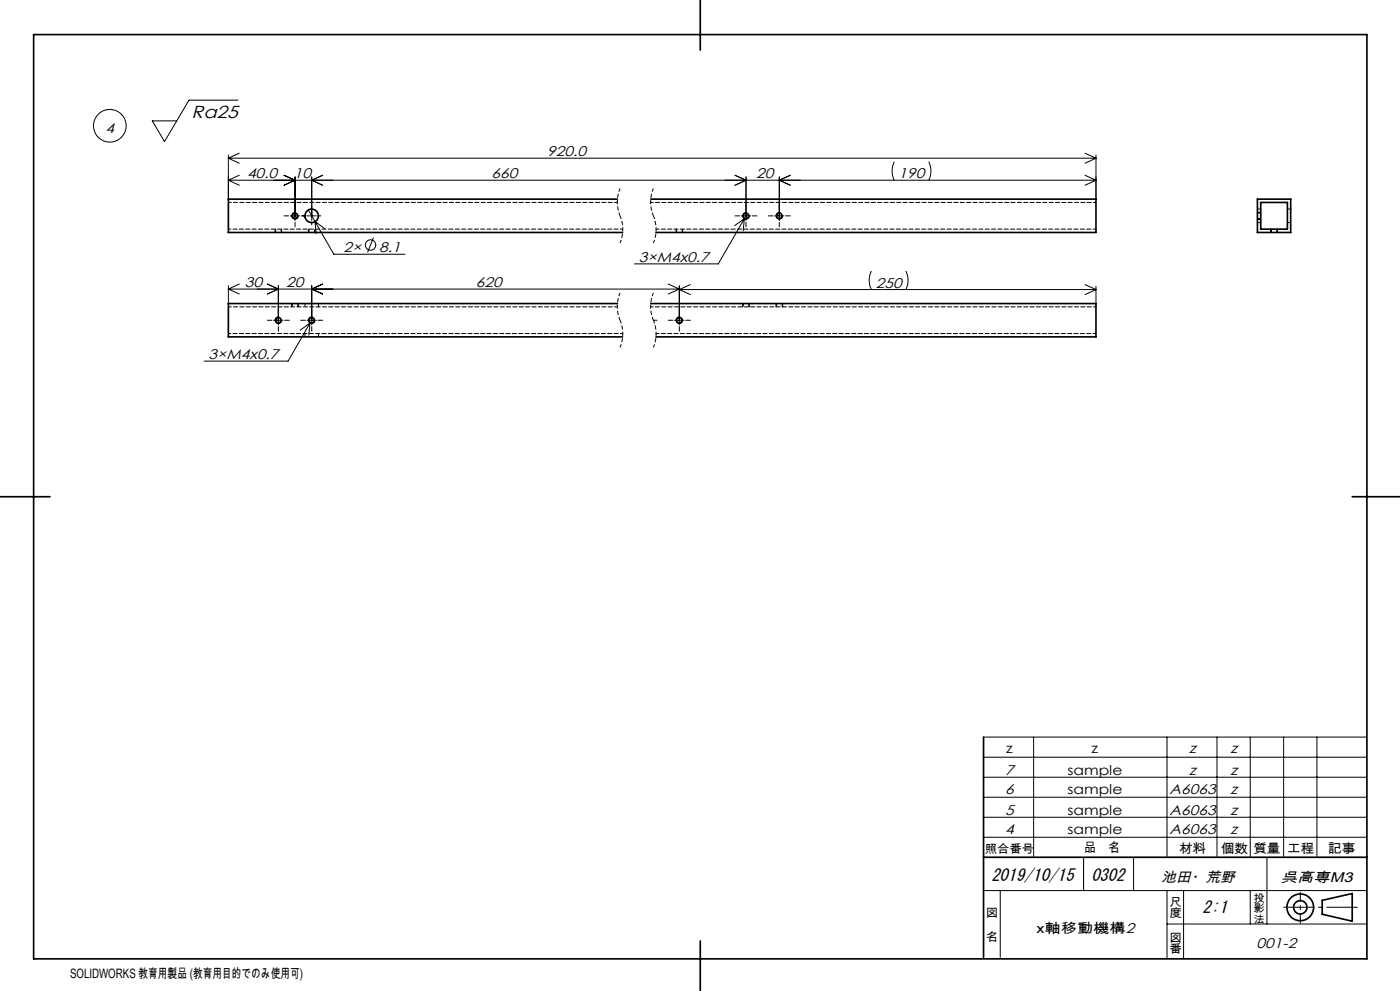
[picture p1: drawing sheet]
<svg xmlns="http://www.w3.org/2000/svg" width="420mm" height="297mm" viewBox="0 0 420 297" stroke-linecap="round" stroke-linejoin="round" font-family="sans-serif">
<g fill="none" stroke="#000" stroke-width=".3">
<path d="M71.4 30h-14.7l-7.3 12.4-3.7-6.2h7.3M68.5 46.4v13.3M68.5 54h260.3M68.5 54l3.3 1.5M68.5 47.4h260.3M68.5 47.4l3.3 1.5M71.8 52.5l-3.3 1.5M71.8 45.9l-3.3 1.5M85.2 52.5l3.3 1.5-3.3 1.5M88.5 53v13.1M93.5 53v13.1M96.8 52.5l-3.3 1.5 3.3 1.5"/>
<path d="M220.5 52.5l3.3 1.5-3.3 1.5M223.8 53v13.1M233.8 53v13.1M237.1 52.5l-3.3 1.5 3.3 1.5M268.3 48.5a6.1 6.1 0 0 0 0 5.5M278.6 48.5a6.1 6.1 0 0 1 0 5.5M325.5 45.9l3.3 1.5M325.5 52.5l3.3 1.5M328.8 46.4v13.3M328.8 47.4l-3.3 1.5M328.8 54l-3.3 1.5M82.5 68.7v1"/>
<path d="M84.5 68.7v1M85.2 64.7h1.4M87.1 64.7h2.8M88.5 66.6v1.4M88.8 63.7a1.01 1.01 0 0 0-1.3 .7 1.01 1.01 0 0 0 .7 1.2 1.01 1.01 0 0 0 1.3-.7M90.4 64.7h1.4M92.1 64.7h2.8M92.5 62.9l7.7 13.3h21.3M92.5 68.7v1M93.5 66.6v.8M94.5 68.7v1M95.4 64.7h.8"/>
<path d="M97.5 68.5l-3-2.1 .4 3.7M112 71.2l-1.7 4.4M202.8 68.7v1M204.8 68.7v1M220.5 64.7h1.4M222.4 64.7h2.8M223.3 65.5l-7.8 13.6h-25.2M223.3 65.5l-3 2.2M223.3 65.5l-.3 3.7M223.8 66.6v1.4M224 63.7a1 1 0 0 0-1.2 .7 1 1 0 0 0 .7 1.2 1 1 0 0 0 1.3-.7M225.7 64.7h1.4"/>
<path d="M230.5 64.7h1.4M232.4 64.7h2.8M233.8 66.6v1.4M234.1 63.7a1.01 1.01 0 0 0-1.3 .7 1.01 1.01 0 0 0 .7 1.3 1.01 1.01 0 0 0 1.3-.8M235.7 64.7h1.4M377.2 65.7h1M377.2 63.7h1M381.2 68.7v1M383.2 68.7v1M68.5 85.6v5.4M68.5 86.6h135.3M68.5 86.6l3.3 1.5"/>
<path d="M71.8 85.1l-3.3 1.5M80.2 85.1l3.3 1.5-3.3 1.5M80.2 96h1.4M82.1 96h2.8M83.5 85.6v11.8M83.5 97.9v1.4M83.7 95a1 1 0 0 0-1.2 .7 1 1 0 0 0 .7 1.2 1 1 0 0 0 1.3-.7M85.4 96h1.4M87.5 91v1M89.5 91v1M90.2 96h1.4M92.1 96h2.8"/>
<path d="M93 96.8l-6.6 11.4h-25.2M93 96.8l-2.9 2.2M93 96.8l-.4 3.7M93.5 85.6v11.8M93.5 97.9v1.4M93.8 95a1 1 0 0 0-1.2 .7 1 1 0 0 0 .7 1.2 1 1 0 0 0 1.2-.7M95.4 96h1.4M96.8 85.1l-3.3 1.5 3.3 1.5M196 96h1.1M200.5 85.1l3.3 1.5M200.5 96h1.4M202.4 96h2.8"/>
<path d="M203.8 85.6v11.8M203.8 86.6l-3.3 1.5M203.8 86.8h125M203.8 86.8l3.3 1.5M203.8 97.9v1.4M204 95a1 1 0 0 0-1.2 .7 1 1 0 0 0 .7 1.2 1 1 0 0 0 1.3-.7M205.7 96h1.4M207.1 85.3l-3.3 1.5M222.8 91v1M224.8 91v1M232.8 91v1M234.8 91v1"/>
<path d="M261.4 81.2a6.4 6.4 0 0 0 0 5.6M271.7 81.2a6.1 6.1 0 0 1 0 5.6M325.5 85.3l3.3 1.5M328.8 85.8v5.2M328.8 86.8l-3.3 1.5M295.1 238.9h115M295.1 232.9h115M295.1 226.9h115M295.1 220.9h115M310.1 220.9v36M350.1 220.9v36M365.1 220.9v36"/>
<path d="M375.1 220.9v36M385.1 220.9v36M395.1 220.9v36M295.1 250.9h115M295.1 244.9h115M325.1 256.9v10M340.1 256.9v10M380.1 256.9v20M295.1 266.9h115M300.1 266.9v20M350.1 276.9h60M350.1 266.9v20.4"/>
<path d="M355.1 266.9v20.5M375.1 266.9v10"/>
<circle cx="32.9" cy="37.7" r="4.9"/>
<circle cx="111.1" cy="73.4" r="1.56"/>
</g>
<path d="M186 56.5a10.6 10.6 0 0 0 0 8.2M196 56.5a10.6 10.6 0 0 0 0 8.2M186 64.7a10.6 10.6 0 0 1 0 8.1M196 64.7a10.6 10.6 0 0 1 0 8.1M186 87.8a10.6 10.6 0 0 0 0 8.2M186 96a10.6 10.6 0 0 1 0 8.1M196 87.8a10.6 10.6 0 0 0 0 8.2M196 96a10.6 10.6 0 0 1 0 8.1" fill="none" stroke="#000" stroke-width=".3" stroke-dasharray="1.3 .6" stroke-dashoffset=".2" stroke-linecap="butt"/>
<g fill="none" stroke="#000" stroke-width=".5">
<path d="M10.1 10.4h400v277h-400zM210.1 0v15M185.2 59.7h-116.7v10h118.3M195.2 59.7h133.6v10h-132M377.2 59.7h10v10h-10zM378.2 60.7h8v8h-8zM185.2 91h-116.7v10h118.3M195.2 91h133.6v10h-132M0 148.9h15M405.7 148.9h14.3M295.1 220.9v66M295.1 256.9h115"/>
<path d="M396.7 269.8l9-2v8.3l-9-2.1zM210.1 282v15"/>
<circle cx="88.5" cy="64.7" r=".83"/>
<circle cx="93.5" cy="64.7" r="2.02"/>
<circle cx="223.8" cy="64.7" r=".84"/>
<circle cx="233.8" cy="64.7" r=".83"/>
<circle cx="83.5" cy="96" r=".83"/>
<circle cx="93.5" cy="96" r=".82"/>
<circle cx="203.8" cy="96" r=".83"/>
<circle cx="390.1" cy="271.9" r="4"/>
<circle cx="390.1" cy="271.9" r="2"/>
</g>
<path d="M390.1 276.7v-9.3" fill="none" stroke="#000" stroke-width=".3" stroke-dasharray="30.5 1.3 1.3 1.3" stroke-dashoffset="27.8"/>
<path d="M385.1 271.9h22.1" fill="none" stroke="#000" stroke-width=".3" stroke-dasharray="30.5 1.3 1.3 1.3" stroke-dashoffset="21.3"/>
<g fill="none" stroke="#000" stroke-width=".3" stroke-dasharray="1.3 .6" stroke-dashoffset=".5">
<path d="M82.7 68.7v1M84.3 69.7v-1M92.7 68.7v1M94.3 69.7v-1M186.8 68.7h-118.3M203 68.7v1M204.6 69.7v-1M328.8 60.7h-133.6M377.2 65.5h1M377.2 66.7h1M378.2 63.8h-1M378.2 62.6h-1"/>
<path d="M381.4 68.7v1M383.1 69.7v-1M386.2 66.7h1M387.2 62.6h-1M87.7 91v1M89.3 92v-1M91.5 100v1M91.5 91v1M95.5 92v-1M186.8 100h-118.3M223 91v1M224.6 92v-1"/>
<path d="M233 91v1M234.6 92v-1M328.8 92h-133.6M95.5 101v-1"/>
</g>
<path d="M185.2 60.7h-116.7M328.8 68.7h-132M185.2 92h-116.7M328.8 100h-132" fill="none" stroke="#000" stroke-width=".3" stroke-dasharray="1.3 .6" stroke-dashoffset=".4"/>
<text font-size="5.2" x="57.5" y="35.5">Ra25</text>
<g font-size="5.1">
<text x="297.4" y="263.9">2019/10/15</text>
<text x="327.4" y="263.9">0302</text>
<text x="360.8" y="273.5">2:1</text>
</g>
<g font-size="4.2">
<text x="31.7" y="39.7">4</text>
<text x="164.2" y="46.8">920.0</text>
<text x="74.1" y="53.4">40.0</text>
<text x="88.2" y="53.4">10</text>
<text x="147.5" y="53.4">660</text>
<text x="226.9" y="53.4">20</text>
<text x="269.6" y="53.4">190</text>
<text x="103.1" y="75.6">2×</text>
<text x="113.7" y="75.6">8.1</text>
<text x="191.6" y="78.5">3×M4x0.7</text>
<text x="73.5" y="86">30</text>
<text x="85.9" y="86">20</text>
<text x="142.8" y="86">620</text>
<text x="262.7" y="86.2">250</text>
<text x="62.6" y="107.6">3×M4x0.7</text>
<text x="356.7" y="225.6">z</text>
<text x="369.1" y="225.6">z</text>
<text x="301.6" y="232.2">7</text>
<text x="356.7" y="232.2">z</text>
<text x="369.1" y="232.2">z</text>
<text x="301.6" y="237.9">6</text>
<text x="350.9" y="237.9">A6063</text>
<text x="369.1" y="237.9">z</text>
<text x="301.6" y="244.1">5</text>
<text x="350.9" y="244.1">A6063</text>
<text x="369.1" y="244.1">z</text>
<text x="301.6" y="249.9">4</text>
<text x="350.9" y="249.9">A6063</text>
<text x="369.1" y="249.9">z</text>
<text x="348.4" y="264.4">池田・荒野</text>
<text x="384.2" y="264.4">呉高専M3</text>
<text x="377" y="284.1">001-2</text>
</g>
<g font-size="4.1">
<text x="301.9" y="225.6">z</text>
<text x="327.5" y="225.6">z</text>
<text x="320.2" y="232.2">sample</text>
<text x="320.2" y="237.9">sample</text>
<text x="320.2" y="244.1">sample</text>
<text x="320.2" y="249.9">sample</text>
<text x="310.9" y="279.7">x軸移動機構2</text>
</g>
<g font-size="3.9">
<text x="325.2" y="255.5">品　名</text>
<text x="353.7" y="255.6">材料</text>
<text x="366.2" y="255.6">個数</text>
<text x="376" y="255.6">質量</text>
<text x="386.1" y="255.6">工程</text>
<text x="398.4" y="255.6">記事</text>
<text x="21" y="293">SOLIDWORKS 教育用製品 (教育用目的でのみ使用可)</text>
</g>
<g font-size="3.5">
<text x="295.4" y="255.6">照合番号</text>
<text x="295.8" y="274.9">図</text>
<text x="350.8" y="271.4">尺</text>
<text x="350.8" y="274.9">度</text>
<text x="295.8" y="282">名</text>
<text x="350.8" y="282.2">図</text>
<text x="350.8" y="285.8">番</text>
</g>
<g font-size="3.2">
<text x="376" y="270.2">投</text>
<text x="376" y="273.4">影</text>
<text x="376" y="276.5">法</text>
</g>
</svg>
